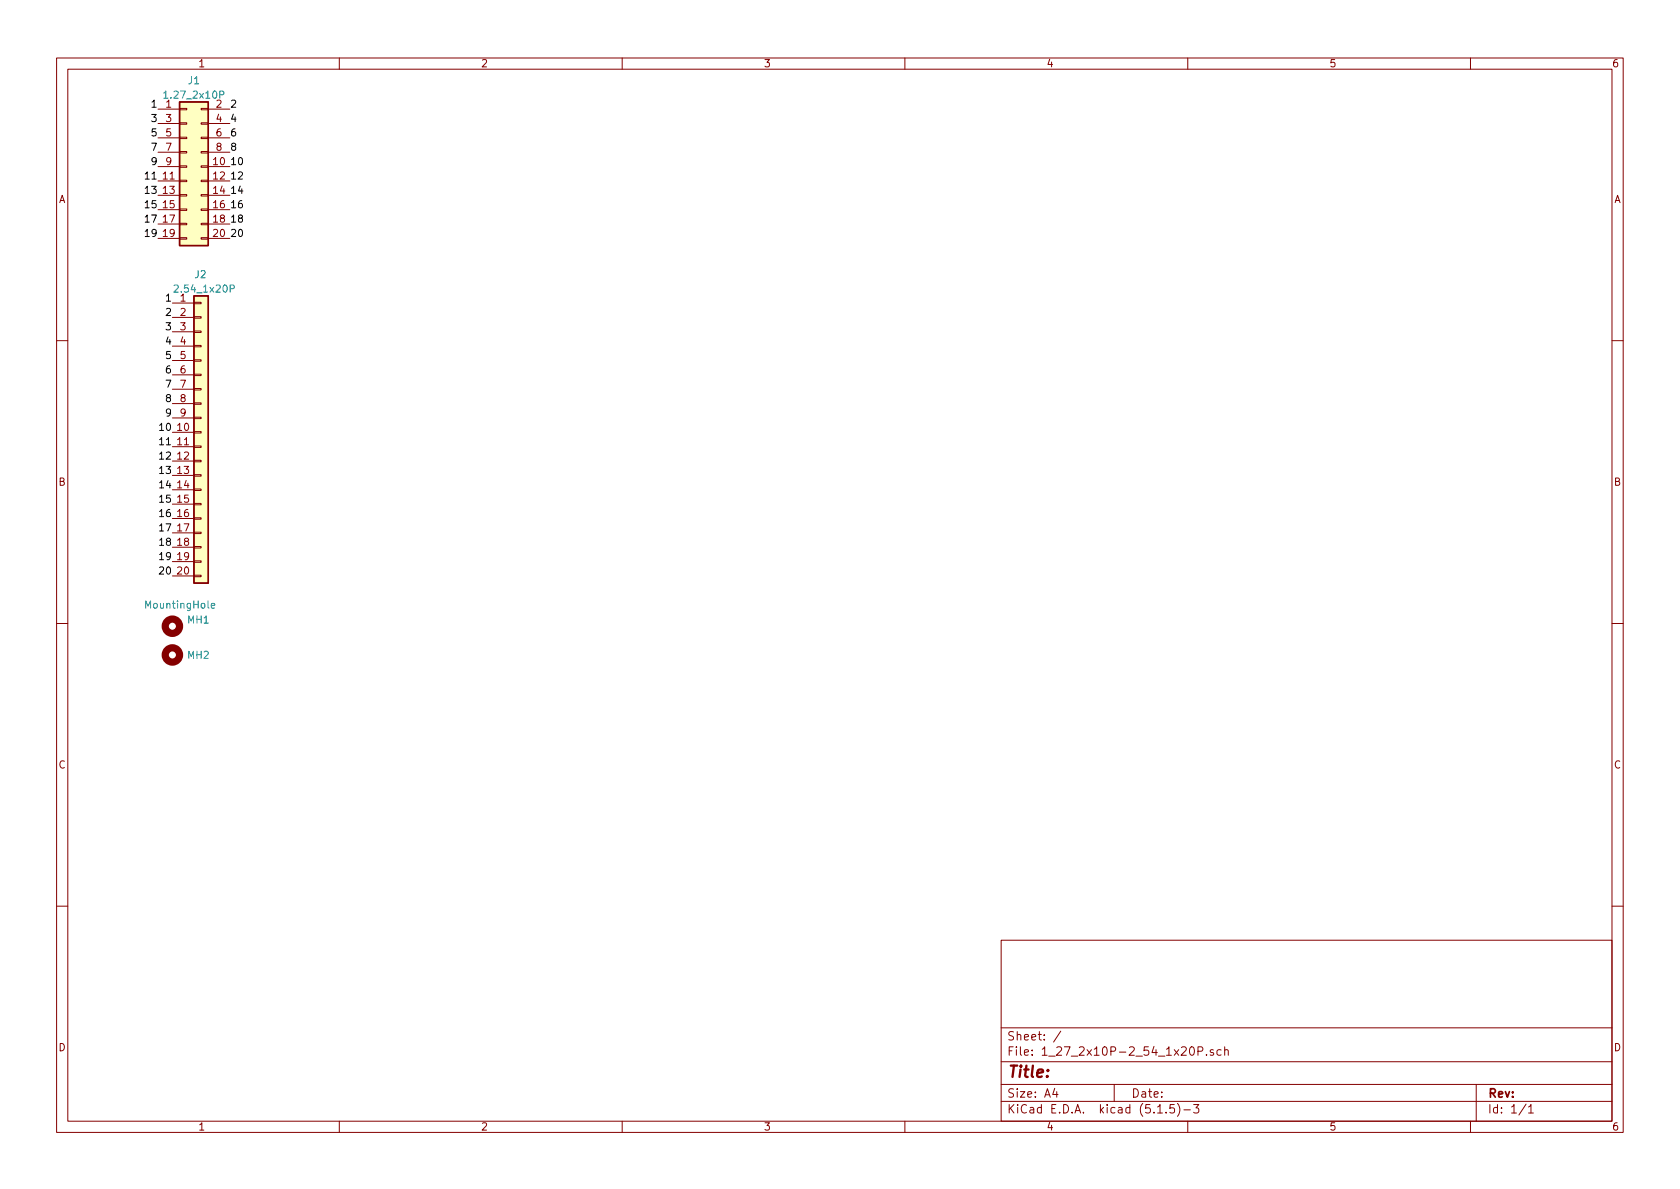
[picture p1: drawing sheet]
<svg xmlns="http://www.w3.org/2000/svg" width="297mm" height="210mm" viewBox="0 0 297 210" stroke-linecap="round" stroke-linejoin="round" font-family="sans-serif">
<g fill="none" stroke="#840000" stroke-width=".18">
<path d="M10 10.3h277v189.9h-277zM12 12.2h273v186.1h-273zM27.9 19.3h3.8M31.7 19.2h1.3v.2h-1.3zM35.6 19.2h1.2v.2h-1.2zM36.8 19.3h3.8M60 10.3v1.9M110 10.3v1.9M160 10.3v1.9M210 10.3v1.9M260 10.3v1.9M27.9 29.5h3.8"/>
<path d="M27.9 32h3.8M27.9 34.5h3.8M27.9 37.1h3.8M27.9 39.6h3.8M27.9 21.8h3.8M27.9 24.4h3.8M27.9 26.9h3.8M31.7 34.4h1.3v.3h-1.3zM31.7 37h1.3v.2h-1.3zM31.7 39.5h1.3v.2h-1.3zM31.7 31.9h1.3v.2h-1.3zM31.7 26.8h1.3v.2h-1.3z"/>
<path d="M31.7 24.3h1.3v.2h-1.3zM31.7 21.7h1.3v.3h-1.3zM31.7 29.3h1.3v.3h-1.3zM35.6 34.4h1.2v.3h-1.2zM35.6 37h1.2v.2h-1.2zM35.6 39.5h1.2v.2h-1.2zM35.6 31.9h1.2v.2h-1.2zM35.6 26.8h1.2v.2h-1.2zM35.6 24.3h1.2v.2h-1.2zM35.6 21.7h1.2v.3h-1.2zM35.6 29.3h1.2v.3h-1.2zM36.8 29.5h3.8"/>
<path d="M36.8 32h3.8M36.8 34.5h3.8M36.8 37.1h3.8M36.8 39.6h3.8M36.8 21.8h3.8M36.8 24.4h3.8M36.8 26.9h3.8M27.9 42.2h3.8M30.5 53.6h3.8M30.5 56.1h3.8M30.5 58.7h3.8M31.7 42h1.3v.3h-1.3z"/>
<path d="M34.3 58.5h1.3v.3h-1.3zM34.3 56h1.3v.3h-1.3zM34.3 53.5h1.3v.2h-1.3zM35.6 42h1.2v.3h-1.2zM36.8 42.2h3.8M10 60.2h2M30.5 76.4h3.8M30.5 79h3.8M30.5 61.2h3.8M30.5 63.7h3.8M30.5 66.3h3.8M30.5 68.8h3.8"/>
<path d="M30.5 71.4h3.8M30.5 73.9h3.8M34.3 78.9h1.3v.2h-1.3zM34.3 73.8h1.3v.2h-1.3zM34.3 71.2h1.3v.3h-1.3zM34.3 68.7h1.3v.3h-1.3zM34.3 66.2h1.3v.2h-1.3zM34.3 76.3h1.3v.3h-1.3zM34.3 63.6h1.3v.3h-1.3zM34.3 61.1h1.3v.2h-1.3zM285 60.2h2M30.5 81.5h3.8"/>
<path d="M30.5 84.1h3.8M30.5 86.6h3.8M30.5 89.1h3.8M30.5 91.7h3.8M30.5 94.2h3.8M30.5 96.8h3.8M30.5 99.3h3.8M34.3 81.4h1.3v.3h-1.3zM34.3 83.9h1.3v.3h-1.3zM34.3 86.5h1.3v.2h-1.3zM34.3 89h1.3v.3h-1.3zM34.3 91.6h1.3v.2h-1.3z"/>
<path d="M34.3 94.1h1.3v.3h-1.3zM34.3 96.6h1.3v.3h-1.3zM34.3 99.2h1.3v.2h-1.3zM10 110.3h2M30.5 101.8h3.8M34.3 101.7h1.3v.3h-1.3zM285 110.3h2M10 160.2h2M177 166.3h108v32h-108zM285 160.2h2M60 198.3v1.9M110 198.3v1.9"/>
<path d="M160 198.3v1.9M177 194.8h108M177 191.8h108M177 187.8h108M177 181.8h108M186.5 192.5l-.4 1h1M186.8 193v1M187.6 182.3l-1.3 2M197 191.8v3M204.7 196.8h.8M206.2 196.7v.1M207.6 195.3h-.7l-.1 .7 .2-.1 .5 .1 .2 .2-.1 .5-.2 .1-.6-.1"/>
<path d="M208.2 195.1a1.71 1.71 0 0 1 0 2.3M209.3 196.3h1.2M210 198.3v1.9M210.5 185.3l.3-.2a.94 .94 0 0 1 0 1.5 .79 .79 0 0 1-.3-1.3zM211 195.3h1l-.5 .6 .4 .1v.7l-.2 .1-.7-.1M211.8 185.9l.7-.1 .2-.2-.2-.4-.7-.1v1.5M213.3 186.5v.1M214.5 185.7l-.3-.1-.2 .2v.2l.5 .2v.3h-.5M215.9 185.7l-.4-.1-.3 .3v.6l.3 .1 .4-.1M216.5 185.7l.2-.1 .4 .1 .1 .9M216.5 185.1v1.5M260 198.3v1.9"/>
<path d="M261 191.8v6.5M269.8 195.2l-1.2 2M270.3 195.8l.4-.5v1.5M270.3 196.8h.8"/>
</g>
<g fill="#ffffc2" stroke="#ffffc2" stroke-width=".18">
<path d="M31.7 18h5.1v25.4h-5.1z"/>
<path d="M34.3 52.3h2.5v50.8h-2.5z"/>
</g>
<path d="M31.7 18h5.1v25.4h-5.1zM34.3 52.3h2.5v50.8h-2.5z" fill="none" stroke="#840000" stroke-width=".25"/>
<path d="M29 16.5l.3-.4v1.3M38.9 16.8l.6-.1v-.5l-.1-.1h-.5v1.3M30.8 50.5l.5-.1 .2 .3-.8 1h.8M40.7 51l.7-.1v-.4l-.2-.1h-.5v1.3M37.4 107.1l.6-.1-.1-.2-.3-.1-.2 .2v.6h.5" fill="none" stroke="#008484" stroke-width=".18"/>
<g fill="none" stroke="#840000" stroke-width="1.3">
<circle cx="30.5" cy="110.7" r="1.27"/>
<circle cx="30.5" cy="115.8" r="1.27"/>
</g>
<text font-size="2.8" fill="#840000" x="178" y="190.5">Title:</text>
<g font-size="2.1" fill="#840000">
<text x="178" y="184">Sheet: /</text>
<text x="178" y="186.7">File: 1_27_2x10P-2_54_1x20P.sch</text>
<text x="178" y="196.9">KiCad E.D.A. kicad (5.1.5)-3</text>
<text x="178" y="194.1">Size: A4</text>
<text x="200" y="194.1">Date:</text>
<text x="263" y="194.1">Rev:</text>
<text x="263" y="196.9">Id: 1/1</text>
</g>
<g font-size="1.8" fill="#840000">
<text x="35" y="11.9">1</text>
<text x="85" y="11.9">2</text>
<text x="135" y="11.9">3</text>
<text x="185" y="11.9">4</text>
<text x="235" y="11.9">5</text>
<text x="285" y="11.9">6</text>
<text x="29.4" y="21.6">3</text>
<text x="38.3" y="19">2</text>
<text x="38.3" y="21.6">4</text>
<text x="29.4" y="24.1">5</text>
<text x="29.4" y="26.7">7</text>
<text x="29.4" y="29.2">9</text>
<text x="37.8" y="29.2">10</text>
<text x="38.3" y="24.1">6</text>
<text x="38.3" y="26.7">8</text>
<text x="10.4" y="35.9">A</text>
<text x="28.9" y="31.7">11</text>
<text x="28.9" y="34.3">13</text>
<text x="37.8" y="31.7">12</text>
<text x="37.8" y="34.3">14</text>
<text x="285.4" y="35.9">A</text>
<text x="28.9" y="36.8">15</text>
<text x="28.9" y="39.4">17</text>
<text x="28.9" y="41.9">19</text>
<text x="37.8" y="36.8">16</text>
<text x="37.8" y="39.4">18</text>
<text x="37.8" y="41.9">20</text>
<text x="31.9" y="55.9">2</text>
<text x="31.9" y="58.4">3</text>
<text x="31.9" y="61">4</text>
<text x="31.9" y="63.5">5</text>
<text x="31.9" y="66">6</text>
<text x="31.9" y="68.6">7</text>
<text x="31.9" y="71.1">8</text>
<text x="31.4" y="76.2">10</text>
<text x="31.9" y="73.7">9</text>
<text x="31.4" y="78.7">11</text>
<text x="31.4" y="81.3">12</text>
<text x="31.4" y="83.8">13</text>
<text x="10.4" y="85.9">B</text>
<text x="31.4" y="86.4">14</text>
<text x="31.4" y="88.9">15</text>
<text x="285.4" y="85.9">B</text>
<text x="31.4" y="91.4">16</text>
<text x="31.4" y="94">17</text>
<text x="31.4" y="96.5">18</text>
<text x="31.4" y="99.1">19</text>
<text x="31.4" y="101.6">20</text>
<text x="10.4" y="135.9">C</text>
<text x="285.4" y="135.9">C</text>
<text x="10.4" y="185.9">D</text>
<text x="285.4" y="185.9">D</text>
<text x="35" y="199.9">1</text>
<text x="85" y="199.9">2</text>
<text x="135" y="199.9">3</text>
<text x="185" y="199.9">4</text>
<text x="235" y="199.9">5</text>
<text x="285" y="199.9">6</text>
</g>
<g font-size="1.8" fill="#008484">
<text x="29.5" y="17.4">1.27_2x10P</text>
<text x="33.3" y="14.9">J1</text>
<text x="29.4" y="19">1</text>
<text x="31.3" y="51.7">2.54_1x20P</text>
<text x="31.9" y="53.3">1</text>
<text x="34.5" y="49.2">J2</text>
<text x="26" y="107.6">MountingHole</text>
<text x="33.2" y="110.3">MH1</text>
<text x="33.2" y="116.5">MH2</text>
</g>
<g font-size="1.8">
<text x="26.9" y="21.6">3</text>
<text x="26.9" y="19">1</text>
<text x="40.6" y="19">2</text>
<text x="40.6" y="21.6">4</text>
<text x="26.9" y="24.1">5</text>
<text x="26.9" y="26.7">7</text>
<text x="26.9" y="29.2">9</text>
<text x="40.6" y="24.1">6</text>
<text x="40.6" y="26.7">8</text>
<text x="40.6" y="29.2">10</text>
<text x="26" y="31.7">11</text>
<text x="26" y="34.3">13</text>
<text x="40.6" y="31.7">12</text>
<text x="40.6" y="34.3">14</text>
<text x="26" y="41.9">19</text>
<text x="26" y="36.8">15</text>
<text x="26" y="39.4">17</text>
<text x="40.6" y="36.8">16</text>
<text x="40.6" y="39.4">18</text>
<text x="40.6" y="41.9">20</text>
<text x="29.5" y="53.3">1</text>
<text x="29.5" y="55.9">2</text>
<text x="29.5" y="58.4">3</text>
<text x="29.5" y="61">4</text>
<text x="29.5" y="63.5">5</text>
<text x="29.5" y="66">6</text>
<text x="29.5" y="68.6">7</text>
<text x="29.5" y="71.1">8</text>
<text x="28.5" y="76.2">10</text>
<text x="29.5" y="73.7">9</text>
<text x="28.5" y="78.7">11</text>
<text x="28.5" y="81.3">12</text>
<text x="28.5" y="83.8">13</text>
<text x="28.5" y="86.4">14</text>
<text x="28.5" y="88.9">15</text>
<text x="28.5" y="91.4">16</text>
<text x="28.5" y="94">17</text>
<text x="28.5" y="96.5">18</text>
<text x="28.5" y="99.1">19</text>
<text x="28.5" y="101.6">20</text>
</g>
</svg>
